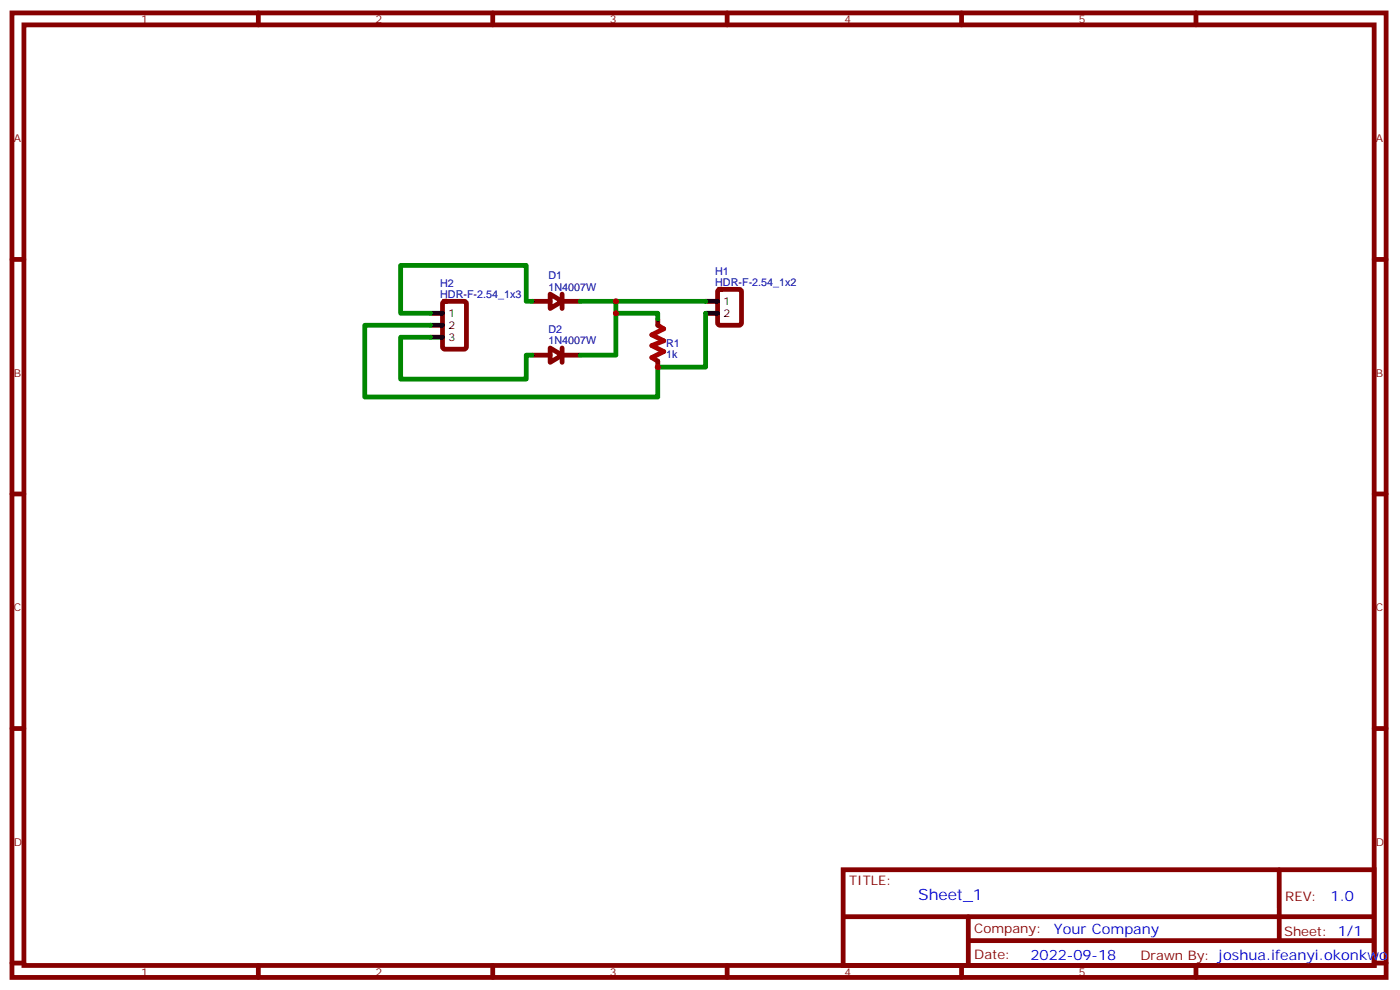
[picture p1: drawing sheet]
<svg xmlns="http://www.w3.org/2000/svg" width="413mm" height="292mm" viewBox="0 0 413 292" stroke-linecap="round" stroke-linejoin="round" font-family="sans-serif">
<g fill="none" stroke="#870000" stroke-width="1.4">
<path d="M3.5 3.8h405.4v284.3h-405.4zM7.1 7.3h398.2v277.3h-398.2zM76.2 3.8v3.5M145.3 3.8v3.5M214.5 3.8v3.5M283.6 3.8v3.5M352.8 3.8v3.5M3.5 76.5h3.6M405.3 76.5h3.6M130.8 89l.4-.2h5.7l.6 .5 .1 12.9-.5 .7h-5.9l-.6-.4-.1-13zM157 88.8h5.3M162.3 86.7l3.5 2.1-3.5 2.1z"/>
<path d="M165.8 88.8h5.3M165.8 86.7v4.2M194 94.1v1.8M211.9 85.5l.5-.2h5.6l.7 .4v9.5l-.4 .6-5.9 .1-.7-.5v-9.4zM157 104.7h5.3M162.3 102.6l3.5 2.1-3.5 2.1zM165.8 102.6v4.2M165.8 104.7h5.3M194 106.5v1.7M3.5 145.6h3.6M405.3 145.6h3.6M3.5 214.8h3.6"/>
<path d="M405.3 214.8h3.6M248.7 256.4h156.6v28.2h-156.6zM377.3 256.4v20.9M248.7 270.2h156.5M285.6 277.3h119.6M285.6 270.2v14.2M3.5 283.9h3.6M76.2 284.6v3.5M145.3 284.6v3.5M214.5 284.6v3.5M283.6 284.6v3.5M352.8 284.6v3.5"/>
<path d="M405.3 283.9h3.6"/>
</g>
<path d="M127 92.4h3.5M127 99.4h3.5M127 95.9h3.5M208.1 88.8h3.6M208.1 92.4h3.6" fill="none" stroke="#000" stroke-width="1.4"/>
<path d="M194 95.9l1.8 1-3.5 1.8 3.5 1.8-3.5 1.4 3.5 1.7-3.5 1.8 1.7 1.1" fill="none" stroke="#a10000" stroke-width="1.4"/>
<path d="M127 99.4h-8.8v12.4h37v-7.1h1.8M157 88.8h-1.8v-10.6h-37v14.2h8.8M171.1 88.8h10.6v3.6h12.3v1.7M181.7 92.4v12.3h-10.6M181.7 88.8h26.4M208.1 92.4v15.8h-14.1v8.9h-86.4v-21.2h19.4" fill="none" stroke="#008700" stroke-width="1.4"/>
<g fill="#c00">
<circle cx="181.7" cy="92.4" r=".88"/>
<circle cx="194" cy="108.2" r=".88"/>
<circle cx="181.7" cy="88.8" r=".88"/>
</g>
<text font-size="4.6" fill="#00f" x="270.8" y="265.4">Sheet_1</text>
<g font-size="4.2" fill="#00f">
<text x="392.5" y="265.7">1.0</text>
<text x="310.9" y="275.2">Your Company</text>
<text x="304" y="283">2022-09-18</text>
</g>
<g font-size="3.9" fill="#800">
<text x="250.5" y="261">TITLE:</text>
<text x="379.1" y="265.7">REV:</text>
<text x="287.4" y="275.2">Company:</text>
<text x="378.7" y="275.8">Sheet: 1/1</text>
<text x="287.4" y="282.9">Date:</text>
<text x="336.4" y="282.9">Drawn By: joshua.ifeanyi.okonkwo</text>
</g>
<g font-size="3.2" fill="#800">
<text x="41.6" y="6.8">1</text>
<text x="110.8" y="6.8">2</text>
<text x="179.9" y="6.8">3</text>
<text x="249.1" y="6.8">4</text>
<text x="318.2" y="6.8">5</text>
<text x="4.1" y="41.9">A</text>
<text x="405.9" y="41.9">A</text>
<text x="4.1" y="111.1">B</text>
<text x="405.9" y="111.1">B</text>
<text x="4.1" y="180.2">C</text>
<text x="405.9" y="180.2">C</text>
<text x="4.1" y="249.3">D</text>
<text x="405.9" y="249.3">D</text>
<text x="41.6" y="287.6">1</text>
<text x="110.8" y="287.6">2</text>
<text x="179.9" y="287.6">3</text>
<text x="249.1" y="287.6">4</text>
<text x="318.2" y="287.6">5</text>
</g>
<g font-size="3.2" fill="#000080">
<text x="161.8" y="82.3">D1</text>
<text x="211" y="81.1">H1</text>
<text x="129.8" y="87.8">HDR-F-2.54_1x3</text>
<text x="129.8" y="84.6">H2</text>
<text x="161.8" y="85.7">1N4007W</text>
<text x="211" y="84.2">HDR-F-2.54_1x2</text>
<text x="161.8" y="101.5">1N4007W</text>
<text x="161.8" y="98.2">D2</text>
<text x="196.5" y="105.5">1k</text>
<text x="196.5" y="102.3">R1</text>
</g>
<g font-size="3.2">
<text x="213.4" y="89.9">1</text>
<text x="132.3" y="93.4">1</text>
<text x="213.4" y="93.4">2</text>
<text x="132.3" y="100.5">3</text>
<text x="132.3" y="96.9">2</text>
</g>
</svg>
